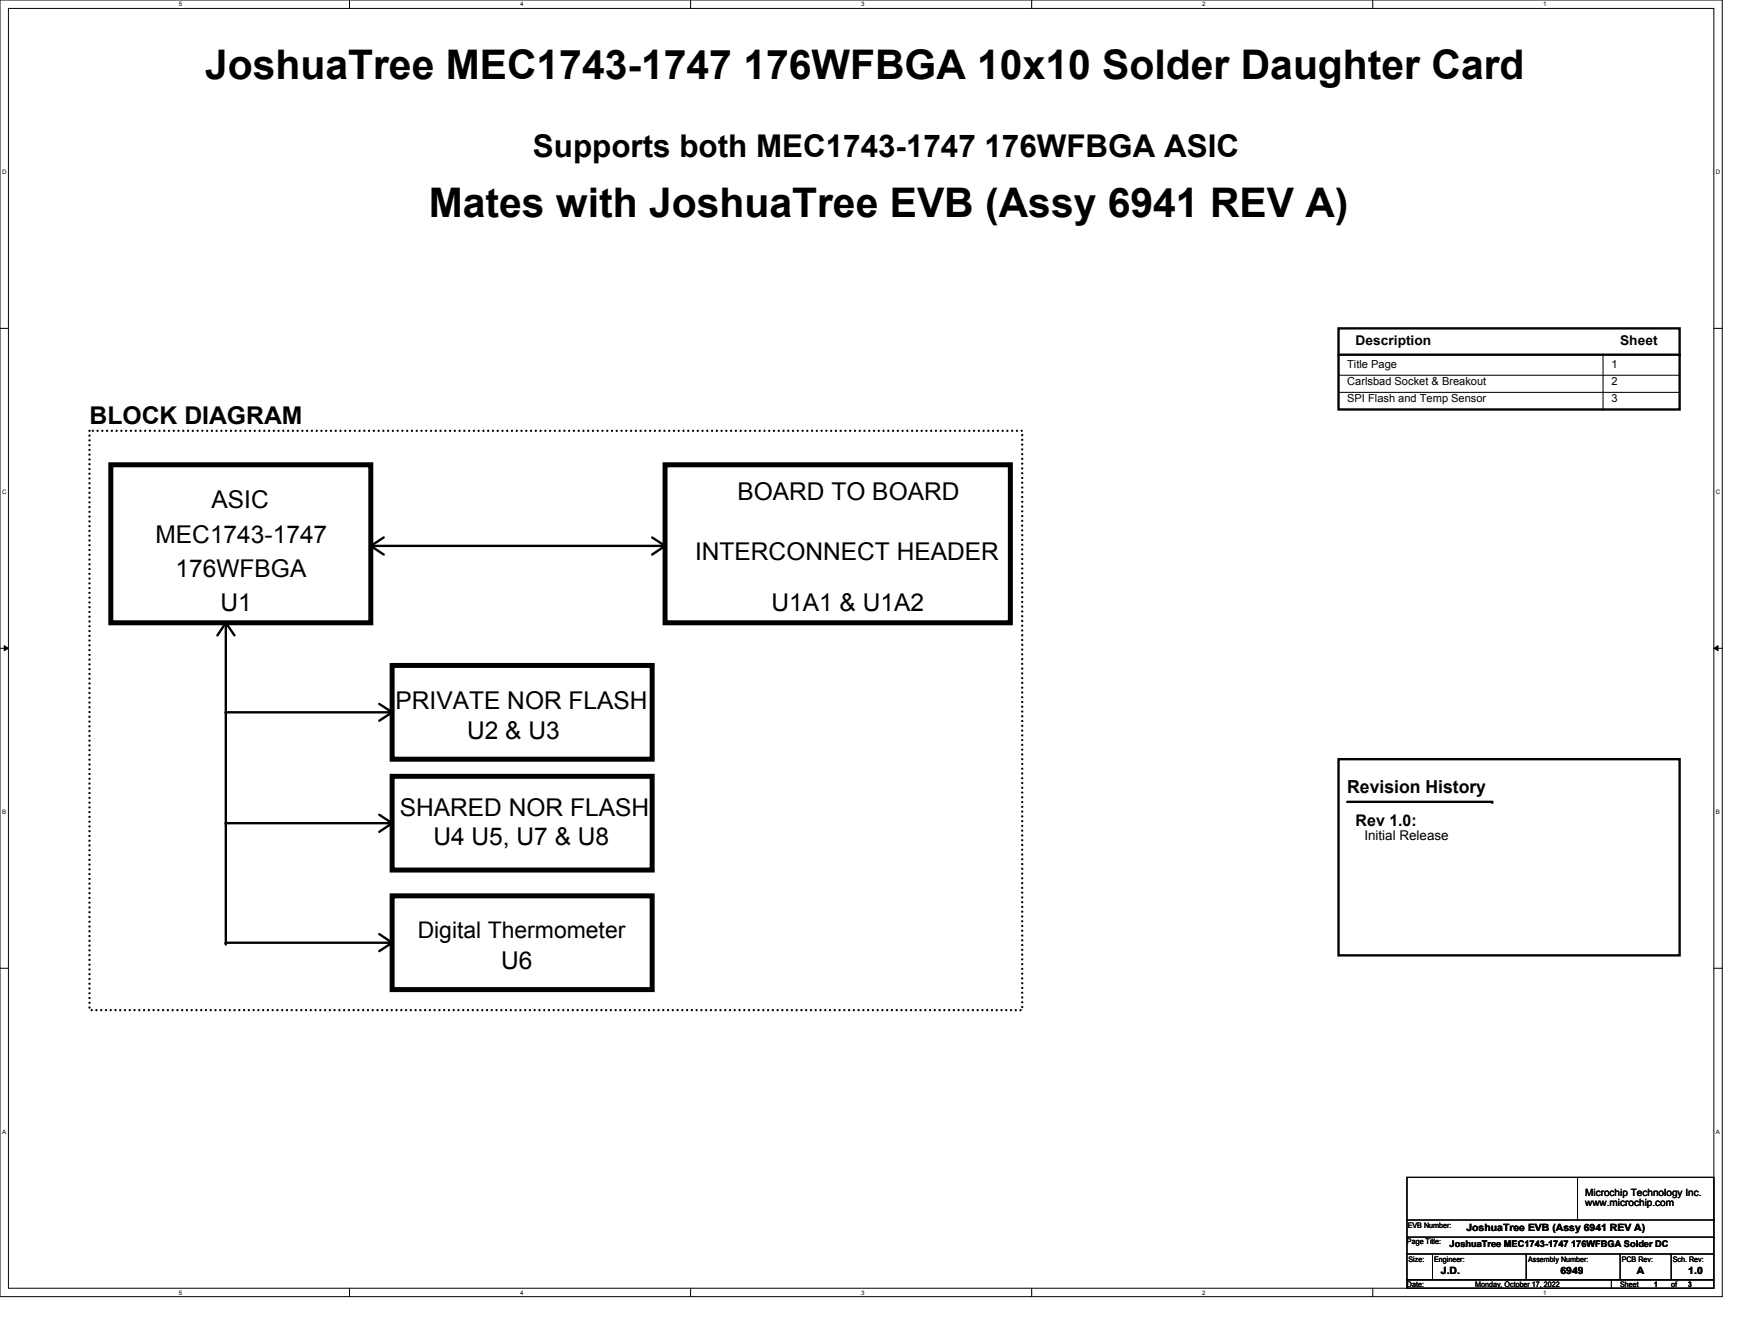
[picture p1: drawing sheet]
<svg xmlns="http://www.w3.org/2000/svg" width="279mm" height="216mm" viewBox="0 0 279 216" stroke-linecap="round" stroke-linejoin="round" font-family="sans-serif">
<path d="M0 0h277v208.4h-277zM1.4 1.4h274.3v205.7h-274.3z" fill="none" stroke="#000" stroke-width=".16"/>
<g fill="#fff">
<path d="M28.8 .1h.5v1.1h-.5z"/>
<path d="M28.8 207.2h.5v1.1h-.5z"/>
</g>
<path d="M56.2 0v1.4M56.2 207.1v1.3" fill="none" stroke="#000" stroke-width=".16"/>
<g fill="#fff">
<path d="M83.7 .1h.5v1.1h-.5z"/>
<path d="M83.7 207.2h.5v1.1h-.5z"/>
</g>
<path d="M111.1 0v1.4M111.1 207.1v1.3" fill="none" stroke="#000" stroke-width=".16"/>
<g fill="#fff">
<path d="M138.5 .1h.6v1.1h-.6z"/>
<path d="M138.5 207.2h.6v1.1h-.6z"/>
</g>
<path d="M165.9 0v1.4M165.9 207.1v1.3" fill="none" stroke="#000" stroke-width=".16"/>
<g fill="#fff">
<path d="M193.4 .1h.5v1.1h-.5z"/>
<path d="M193.4 207.2h.5v1.1h-.5z"/>
</g>
<path d="M220.8 0v1.4M220.8 207.1v1.3" fill="none" stroke="#000" stroke-width=".16"/>
<g fill="#fff">
<path d="M248.2 .1h.6v1.1h-.6z"/>
<path d="M248.2 207.2h.6v1.1h-.6z"/>
<path d="M.3 27.1h.8v1.1h-.8z"/>
<path d="M276 27.1h.7v1.1h-.7z"/>
<path d="M.3 78.5h.8v1.1h-.8z"/>
<path d="M276 78.5h.7v1.1h-.7z"/>
</g>
<path d="M0 52.8h1.4M275.7 52.8h1.3" fill="none" stroke="#000" stroke-width=".16"/>
<g fill="#fff">
<path d="M.3 129.9h.7v1.1h-.7z"/>
<path d="M276 129.9h.6v1.1h-.6z"/>
</g>
<path d="M0 104.2h1.4M.7 103.8l.7 .4-.7 .4zM275.7 104.2l.7-.4v.8zM275.7 104.2h1.3" fill="none" stroke="#000" stroke-width=".16"/>
<path d="M.7 103.8l.7 .4-.7 .4zM275.7 104.2l.7-.4v.8z" fill="#000"/>
<g fill="#fff">
<path d="M.3 181.4h.7v1.1h-.7z"/>
<path d="M276 181.4h.6v1.1h-.6z"/>
</g>
<g fill="none" stroke="#000" stroke-width=".16">
<path d="M257.9 56.9v8.9M215.3 60.3h54.9M215.3 63.1h54.9M257.9 65.8h.1M270.2 60.3h.1M270.2 63.1h.1M0 155.7h1.4M275.7 155.7h1.3M226.3 189.3h49.4v16.4h-49.4zM226.3 198.9h49.4M226.3 196.1h49.4M253.7 189.3h.1"/>
<path d="M253.7 189.3v6.8M275.7 198.9h.1M275.7 196.1h.1M226.3 205.7h32.9v1.4h-32.9zM226.3 201.6h49.4M230.4 201.6h.1M230.4 201.6v4.1M245.5 201.6h.1M245.5 201.6v4.1M259.2 205.7h16.5v1.4h-16.5zM260.6 201.6h.1M260.6 201.6v4.1"/>
<path d="M268.8 201.6h.1M268.8 201.6v4.1M275.7 201.6h.1"/>
</g>
<g fill="none" stroke="#000" stroke-width=".38">
<path d="M215.3 52.8h54.9v13h-54.9zM215.3 57h54.9M59.6 87.8h47.4M59.6 87.8l2.1 1.4M61.7 86.4l-2.1 1.4M104.9 86.4l2.1 1.4M107 87.8l-2.1 1.4M36.3 100.1v51.6M36.3 114.5h26.8M36.3 100.1l-1.3 2.1M36.3 100.1l1.4 2.1M61 113.2l2.1 1.3"/>
<path d="M63.1 114.5l-2.1 1.4M36.3 132.3h26.8M61 131l2.1 1.3M63.1 132.3l-2.1 1.4M215.3 122h54.9v31.6h-54.9zM216.7 128.9h23.3M36.3 151.6h26.8M61 150.2l2.1 1.4M63.1 151.6l-2.1 1.3"/>
</g>
<g fill="#000">
<circle cx="270.2" cy="57" r=".19"/>
<circle cx="59.6" cy="87.8" r=".19"/>
<circle cx="107" cy="87.8" r=".19"/>
<circle cx="36.3" cy="100.1" r=".19"/>
<circle cx="36.3" cy="114.5" r=".19"/>
<circle cx="63.1" cy="114.5" r=".19"/>
<circle cx="36.3" cy="132.3" r=".19"/>
<circle cx="63.1" cy="132.3" r=".19"/>
<circle cx="240" cy="128.9" r=".19"/>
<circle cx="36.3" cy="151.7" r=".19"/>
<circle cx="36.3" cy="151.6" r=".19"/>
<circle cx="63.1" cy="151.6" r=".19"/>
</g>
<path d="M17.8 74.7h41.8v25.4h-41.8zM107 74.7h55.5v25.4h-55.5zM63.1 107h41.8v15h-41.8zM63.1 124.8h41.8v15.1h-41.8zM63.1 144h41.8v15.1h-41.8z" fill="none" stroke="#000" stroke-width=".8"/>
<path d="M14.4 69.3h150v93.1h-150z" fill="none" stroke="#000" stroke-width=".38" stroke-dasharray="0 .8"/>
<g font-size="6.6">
<text x="33" y="12.7">JoshuaTree MEC1743-1747 176WFBGA 10x10 Solder Daughter Card</text>
<text x="69" y="34.9">Mates with JoshuaTree EVB (Assy 6941 REV A)</text>
</g>
<text font-size="5" x="85.7" y="25.2">Supports both MEC1743-1747 176WFBGA ASIC</text>
<g font-size="3.9">
<text x="14.4" y="68.1">BLOCK DIAGRAM</text>
<text x="34" y="81.7">ASIC</text>
<text x="118.6" y="80.3">BOARD TO BOARD</text>
<text x="25" y="87.3">MEC1743-1747</text>
<text x="111.8" y="90">INTERCONNECT HEADER</text>
<text x="28.2" y="92.8">176WFBGA</text>
<text x="35.5" y="98.2">U1</text>
<text x="124.1" y="98.2">U1A1 &amp; U1A2</text>
<text x="63.6" y="114">PRIVATE NOR FLASH</text>
<text x="75.1" y="118.7">U2 &amp; U3</text>
<text x="64.3" y="131.1">SHARED NOR FLASH</text>
<text x="69.7" y="135.9">U4 U5, U7 &amp; U8</text>
<text x="80.6" y="155.8">U6</text>
</g>
<text font-size="3.7" x="67.2" y="150.7">Digital Thermometer</text>
<text font-size="2.9" x="216.7" y="127.5">Revision History</text>
<text font-size="2.6" x="218.1" y="132.7">Rev 1.0:</text>
<g font-size="2.2">
<text x="218.1" y="55.5">Description</text>
<text x="260.6" y="55.5">Sheet</text>
<text x="219.5" y="135">Initial Release</text>
</g>
<g font-size="1.8">
<text x="216.7" y="59.2">Title Page</text>
<text x="259.2" y="59.2">1</text>
<text x="216.7" y="61.9">Carlsbad Socket &amp; Breakout</text>
<text x="216.7" y="64.7">SPI Flash and Temp Sensor</text>
<text x="259.2" y="61.9">2</text>
<text x="259.2" y="64.7">3</text>
</g>
<g font-size="1.6">
<text x="235.9" y="197.9">JoshuaTree EVB (Assy 6941 REV A)</text>
<text x="255" y="192.2">Microchip Technology Inc.</text>
<text x="255" y="193.8">www.microchip.com</text>
<text x="231.8" y="204.8">J.D.</text>
<text x="251" y="204.8">6949</text>
<text x="263.3" y="204.8">A</text>
<text x="271.6" y="204.8">1.0</text>
</g>
<text font-size="1.5" x="233.2" y="200.5">JoshuaTree MEC1743-1747 176WFBGA Solder DC</text>
<g font-size="1.2">
<text x="226.4" y="197.4">EVB Number:</text>
<text x="226.3" y="200">Page Title:</text>
<text x="226.6" y="202.9">Size:</text>
<text x="230.7" y="202.9">Engineer:</text>
<text x="245.8" y="202.9">Assembly Number:</text>
<text x="260.9" y="202.9">PCB Rev:</text>
<text x="269.1" y="202.9">Sch. Rev:</text>
<text x="226.3" y="206.9">Date:</text>
<text x="237.3" y="206.9">Monday, October 17, 2022</text>
<text x="260.6" y="206.9">Sheet</text>
<text x="266.1" y="206.9">1</text>
<text x="268.8" y="206.9">of</text>
<text x="271.6" y="206.9">3</text>
</g>
<g font-size="1">
<text x="28.8" y="1">5</text>
<text x="83.7" y="1">4</text>
<text x="138.5" y="1">3</text>
<text x="193.4" y="1">2</text>
<text x="248.2" y="1">1</text>
<text x=".3" y="27.9">D</text>
<text x="276" y="27.9">D</text>
<text x=".3" y="79.4">C</text>
<text x="276" y="79.4">C</text>
<text x=".3" y="130.8">B</text>
<text x="276" y="130.8">B</text>
<text x=".3" y="182.2">A</text>
<text x="276" y="182.2">A</text>
<text x="28.8" y="208.1">5</text>
<text x="83.7" y="208.1">4</text>
<text x="138.5" y="208.1">3</text>
<text x="193.4" y="208.1">2</text>
<text x="248.2" y="208.1">1</text>
</g>
</svg>
